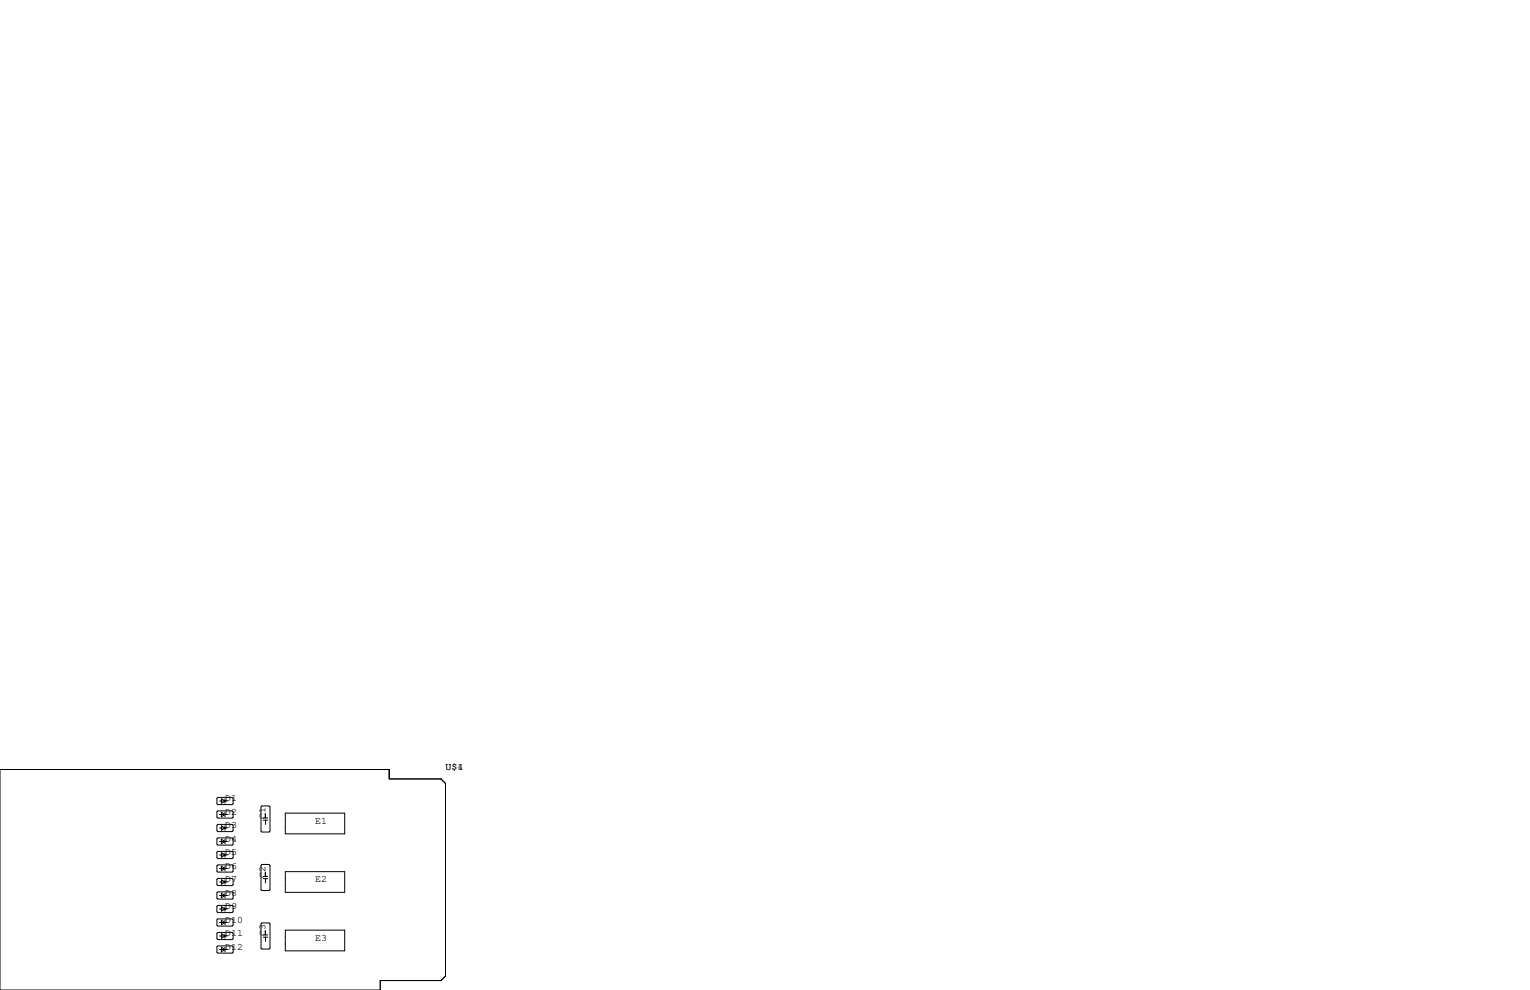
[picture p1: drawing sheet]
<svg xmlns="http://www.w3.org/2000/svg" width="432mm" height="279mm" viewBox="0 0 432 279" stroke-linecap="round" stroke-linejoin="round" font-family="sans-serif">
<g fill="none" stroke="#000" stroke-width=".28">
<path d="M0 217.2h109.9v2.6h14.6l1.2 1.3v54.4l-1.2 1.2h-17.2v2.7h-107.3zM61.2 229.1l.3-.2h4l.3 .2v1.5l-.3 .3h-4l-.3-.3zM61.2 232.9l.3-.2h4l.3 .2v1.5l-.3 .3h-4l-.3-.3zM61.5 225h4l.3 .3v1.5l-.3 .3h-4l-.3-.3v-1.5zM61.5 236.5h4l.3 .2v1.6l-.3 .2h-4l-.3-.2v-1.6zM62 233.7h2.1M62 226.1h2.1M62 237.5h2.1M62 229.9h2.1M62.5 225.4l1 .7-1 .6zM62.5 229.2l1 .7-1 .6zM62.5 233l1 .7-1 .6z"/>
<path d="M62.5 236.9l1 .6-1 .6zM63.5 225.4v1.3M63.5 229.2v1.3M63.5 233v1.3M63.5 236.9v1.2M73.9 227.5h2l.3 .2v6.9l-.3 .2h-2l-.2-.2v-6.9zM74.3 230.8h1.3M74.3 231.5h1.3M74.9 229.6v1.2M74.9 231.5v1.2M80.5 229.5h16.8v5.8h-16.8zM61.2 244.3l.3-.2h4l.3 .2v1.6l-.3 .2h-4l-.3-.2z"/>
<path d="M61.2 248.2l.3-.3h4l.3 .3v1.5l-.3 .2h-4l-.3-.2zM61.2 252l.3-.3h4l.3 .3v1.5l-.3 .2h-4l-.3-.2zM61.2 255.8l.3-.3h4l.3 .3v1.5l-.3 .3h-4l-.3-.3zM61.2 259.6l.3-.3h4l.3 .3v1.5l-.3 .3h-4l-.3-.3zM61.5 240.3h4l.3 .2v1.6l-.3 .2h-4l-.3-.2v-1.6zM62 248.9h2.1M62 241.3h2.1M62 252.7h2.1M62 245.1h2.1M62 256.5h2.1M62.5 240.7l1 .6-1 .6zM62.5 244.5l1 .6-1 .6z"/>
<path d="M62.5 248.3l1 .6-1 .7zM62.5 252.1l1 .6-1 .7zM62.5 255.9l1 .6-1 .7zM62.5 259.7l1 .6-1 .7zM63.5 240.7v1.2M63.5 244.5v1.2M63.5 248.3v1.3M63.5 252.1v1.3M63.5 255.9v1.3M63.5 259.7v1.3M73.9 244h2l.3 .2v6.9l-.3 .2h-2l-.2-.2v-6.9zM74.3 247.3h1.3"/>
<path d="M74.3 248h1.3M74.9 246.1v1.2M74.9 248v1.2M80.5 246h16.8v5.8h-16.8zM61.2 263.4l.3-.3h4l.3 .3v1.5l-.3 .3h-4l-.3-.3zM61.2 267.2l.3-.2h4l.3 .2v1.5l-.3 .3h-4l-.3-.3zM62 264.2h2.1M62 268h2.1M62 260.3h2.1M62.5 263.5l1 .7-1 .6zM62.5 267.3l1 .7-1 .6zM63.5 263.5v1.3"/>
<path d="M63.5 267.3v1.3M73.7 260.7l.2-.2h2l.3 .2v6.9l-.3 .2h-2l-.2-.2zM74.3 263.9h1.3M74.3 264.5h1.3M74.9 262.6v1.3M74.9 264.5v1.2M80.5 262.5h16.8v5.9h-16.8z"/>
</g>
<g font-size="2.8">
<text x="125.7" y="217.2">U$4</text>
<text x="129.1" y="217.2">1</text>
<text x="63.5" y="226.1">D1</text>
<text x="63.5" y="233.7">D3</text>
<text x="63.5" y="229.9">D2</text>
<text x="74.9" y="231.1" transform="rotate(-90 74.9 231.1)">C1</text>
<text x="88.9" y="232.4">E1</text>
<text x="63.5" y="237.5">D4</text>
<text x="63.5" y="241.3">D5</text>
<text x="63.5" y="245.1">D6</text>
<text x="63.5" y="248.9">D7</text>
<text x="74.9" y="247.6" transform="rotate(-90 74.9 247.6)">C2</text>
<text x="88.9" y="248.9">E2</text>
<text x="63.5" y="252.7">D8</text>
<text x="63.5" y="256.5">D9</text>
<text x="63.5" y="260.3">D10</text>
<text x="63.5" y="264.2">D11</text>
<text x="63.5" y="268">D12</text>
<text x="74.9" y="264.2" transform="rotate(-90 74.9 264.2)">C3</text>
<text x="88.9" y="265.4">E3</text>
</g>
</svg>
